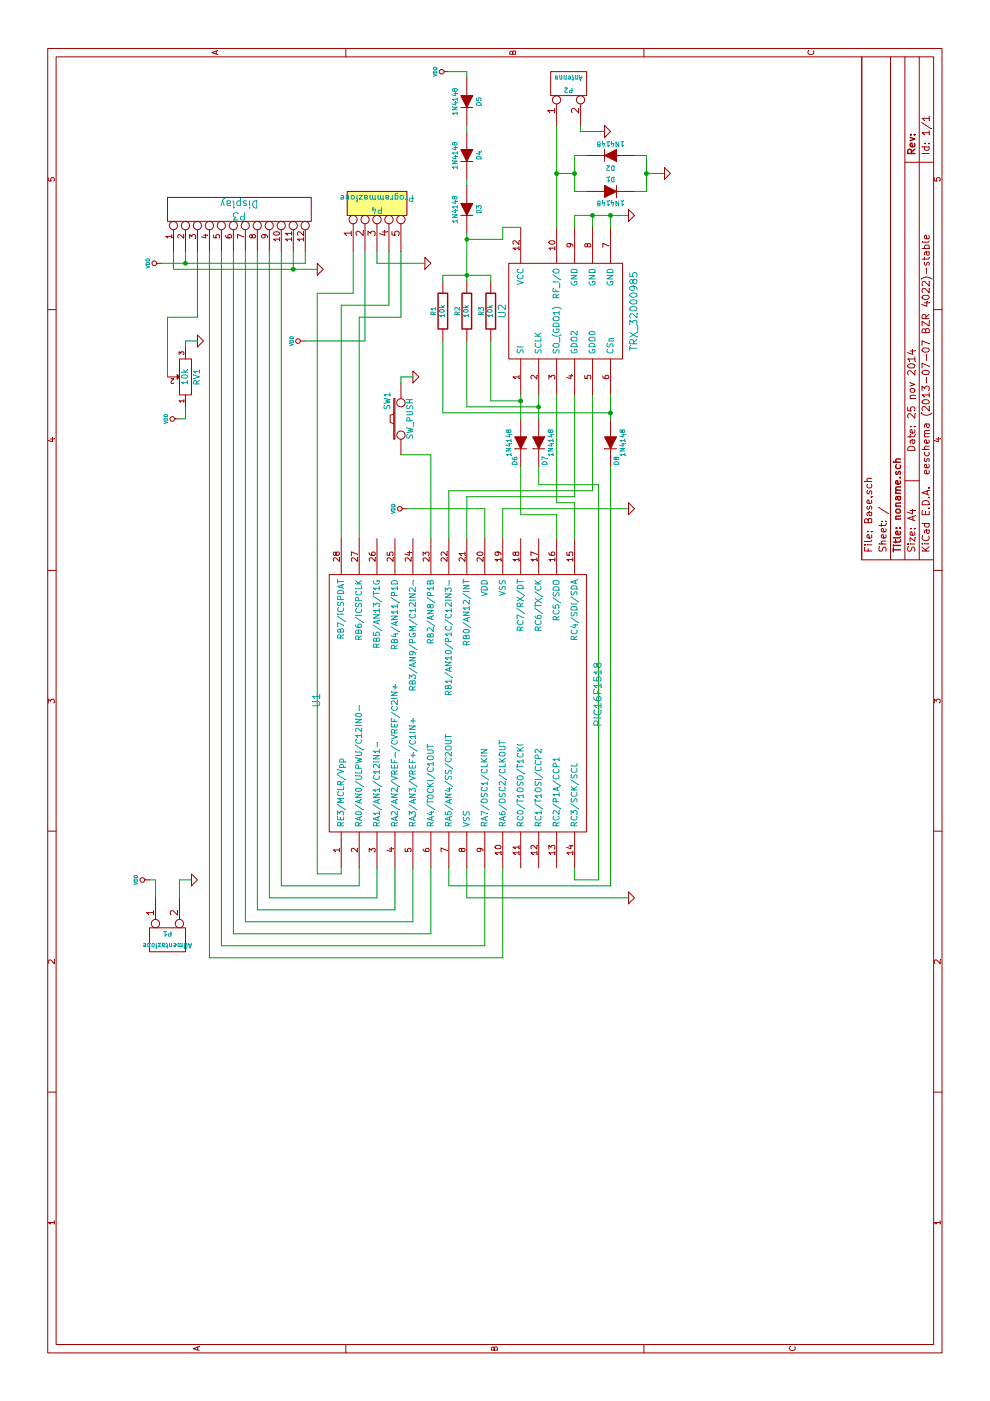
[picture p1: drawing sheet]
EESchema Schematic File Version 2
LIBS:power
LIBS:device
LIBS:transistors
LIBS:conn
LIBS:linear
LIBS:regul
LIBS:74xx
LIBS:cmos4000
LIBS:adc-dac
LIBS:memory
LIBS:xilinx
LIBS:special
LIBS:microcontrollers
LIBS:dsp
LIBS:microchip
LIBS:analog_switches
LIBS:motorola
LIBS:texas
LIBS:intel
LIBS:audio
LIBS:interface
LIBS:digital-audio
LIBS:philips
LIBS:display
LIBS:cypress
LIBS:siliconi
LIBS:opto
LIBS:atmel
LIBS:contrib
LIBS:valves
LIBS:Termometro wireless
LIBS:Base-cache
EELAYER 27 0
EELAYER END
$Descr A4 11693 8268
encoding utf-8
Sheet 1 1
Title "noname.sch"
Date "25 nov 2014"
Rev ""
Comp ""
Comment1 ""
Comment2 ""
Comment3 ""
Comment4 ""
$EndDescr
Connection ~ 9450 2450
Wire Wire Line
	9600 2450 9450 2450
Wire Wire Line
	9500 1550 9600 1550
Wire Wire Line
	8200 1550 8300 1550
Wire Wire Line
	7600 4950 8400 4950
Connection ~ 10250 4800
Wire Wire Line
	10600 4850 10650 4850
Wire Wire Line
	10400 4800 10400 4900
Wire Wire Line
	10100 4800 10400 4800
Wire Wire Line
	10100 4800 10100 4900
Wire Wire Line
	4350 1600 4350 1500
Wire Wire Line
	4350 1500 4200 1500
Connection ~ 9900 5100
Wire Wire Line
	9900 5100 9800 5100
Wire Wire Line
	9900 4800 9900 5250
Wire Wire Line
	9900 4800 9800 4800
Wire Wire Line
	7650 4500 7650 5000
Wire Wire Line
	7650 5000 4350 5000
Wire Wire Line
	4350 5000 4350 4800
Wire Wire Line
	4350 4800 4450 4800
Wire Wire Line
	4450 3750 4300 3750
Wire Wire Line
	4300 3750 4300 5100
Wire Wire Line
	7200 4200 7450 4200
Wire Wire Line
	7450 4200 7450 5250
Wire Wire Line
	9800 4950 9900 4950
Connection ~ 9900 4950
Wire Wire Line
	7200 4050 7450 4050
Wire Wire Line
	7550 4800 8400 4800
Wire Wire Line
	4200 1300 4350 1300
Wire Wire Line
	4350 1300 4350 1250
Wire Wire Line
	9800 4650 10650 4650
Wire Wire Line
	10100 5300 10100 5400
Wire Wire Line
	10100 5400 10400 5400
Wire Wire Line
	10400 5400 10400 5300
Wire Wire Line
	10250 5400 10250 5550
Connection ~ 10250 5400
Wire Wire Line
	9050 1650 9600 1650
Wire Wire Line
	9600 1450 9450 1450
Wire Wire Line
	9450 1450 9450 2650
Wire Wire Line
	7450 4050 7450 3400
Wire Wire Line
	9500 2550 9600 2550
Connection ~ 9500 1550
$Comp
L CONN_12 P3
U 1 1
P 9950 2000
F 0 "P3" V 9900 2000 60  0000 C CNN
F 1 "Display" V 10000 2000 60  0000 C CNN
F 2 "" H 9950 2000 60  0001 C CNN
F 3 "" H 9950 2000 60  0001 C CNN
	1    9950 2000
	1    0    0    -1  
$EndComp
$Comp
L POT RV1
U 1 1
P 8550 1550
F 0 "RV1" H 8550 1450 50  0000 C CNN
F 1 "10k" H 8550 1550 50  0000 C CNN
F 2 "" H 8550 1550 60  0001 C CNN
F 3 "" H 8550 1550 60  0001 C CNN
	1    8550 1550
	1    0    0    -1  
$EndComp
$Comp
L GND #PWR?
U 1 1
P 8850 1650
F 0 "#PWR?" H 8850 1650 30  0001 C CNN
F 1 "GND" H 8850 1580 30  0001 C CNN
F 2 "" H 8850 1650 60  0001 C CNN
F 3 "" H 8850 1650 60  0001 C CNN
	1    8850 1650
	1    0    0    -1  
$EndComp
$Comp
L VDD #PWR?
U 1 1
P 8200 1500
F 0 "#PWR?" H 8200 1600 30  0001 C CNN
F 1 "VDD" H 8200 1610 30  0000 C CNN
F 2 "" H 8200 1500 60  0001 C CNN
F 3 "" H 8200 1500 60  0001 C CNN
	1    8200 1500
	1    0    0    -1  
$EndComp
$Comp
L VDD #PWR?
U 1 1
P 9500 1350
F 0 "#PWR?" H 9500 1450 30  0001 C CNN
F 1 "VDD" H 9500 1460 30  0000 C CNN
F 2 "" H 9500 1350 60  0001 C CNN
F 3 "" H 9500 1350 60  0001 C CNN
	1    9500 1350
	1    0    0    -1  
$EndComp
$Comp
L GND #PWR?
U 1 1
P 9450 2650
F 0 "#PWR?" H 9450 2650 30  0001 C CNN
F 1 "GND" H 9450 2580 30  0001 C CNN
F 2 "" H 9450 2650 60  0001 C CNN
F 3 "" H 9450 2650 60  0001 C CNN
	1    9450 2650
	1    0    0    -1  
$EndComp
$Comp
L GND #PWR?
U 1 1
P 10250 5550
F 0 "#PWR?" H 10250 5550 30  0001 C CNN
F 1 "GND" H 10250 5480 30  0001 C CNN
F 2 "" H 10250 5550 60  0001 C CNN
F 3 "" H 10250 5550 60  0001 C CNN
	1    10250 5550
	1    0    0    -1  
$EndComp
$Comp
L DIODE D2
U 1 1
P 10400 5100
F 0 "D2" H 10400 5200 40  0000 C CNN
F 1 "1N4148" H 10400 5000 40  0000 C CNN
F 2 "" H 10400 5100 60  0001 C CNN
F 3 "" H 10400 5100 60  0001 C CNN
	1    10400 5100
	0    -1   -1   0   
$EndComp
$Comp
L DIODE D1
U 1 1
P 10100 5100
F 0 "D1" H 10100 5200 40  0000 C CNN
F 1 "1N4148" H 10100 5000 40  0000 C CNN
F 2 "" H 10100 5100 60  0001 C CNN
F 3 "" H 10100 5100 60  0001 C CNN
	1    10100 5100
	0    1    1    0   
$EndComp
$Comp
L CONN_2 P2
U 1 1
P 11000 4750
F 0 "P2" V 10950 4750 40  0000 C CNN
F 1 "Antenna" V 11050 4750 40  0000 C CNN
F 2 "" H 11000 4750 60  0001 C CNN
F 3 "" H 11000 4750 60  0001 C CNN
	1    11000 4750
	1    0    0    -1  
$EndComp
$Comp
L GND #PWR?
U 1 1
P 4350 1600
F 0 "#PWR?" H 4350 1600 30  0001 C CNN
F 1 "GND" H 4350 1530 30  0001 C CNN
F 2 "" H 4350 1600 60  0001 C CNN
F 3 "" H 4350 1600 60  0001 C CNN
	1    4350 1600
	1    0    0    -1  
$EndComp
$Comp
L VDD #PWR?
U 1 1
P 4350 1250
F 0 "#PWR?" H 4350 1350 30  0001 C CNN
F 1 "VDD" H 4350 1360 30  0000 C CNN
F 2 "" H 4350 1250 60  0001 C CNN
F 3 "" H 4350 1250 60  0001 C CNN
	1    4350 1250
	1    0    0    -1  
$EndComp
$Comp
L CONN_2 P1
U 1 1
P 3850 1400
F 0 "P1" V 3800 1400 40  0000 C CNN
F 1 "Alimentazione" V 3900 1400 40  0000 C CNN
F 2 "" H 3850 1400 60  0001 C CNN
F 3 "" H 3850 1400 60  0001 C CNN
	1    3850 1400
	-1   0    0    -1  
$EndComp
$Comp
L GND #PWR?
U 1 1
P 8550 3450
F 0 "#PWR?" H 8550 3450 30  0001 C CNN
F 1 "GND" H 8550 3380 30  0001 C CNN
F 2 "" H 8550 3450 60  0001 C CNN
F 3 "" H 8550 3450 60  0001 C CNN
	1    8550 3450
	1    0    0    -1  
$EndComp
$Comp
L SW_PUSH SW1
U 1 1
P 8200 3350
F 0 "SW1" H 8350 3460 50  0000 C CNN
F 1 "SW_PUSH" H 8200 3270 50  0000 C CNN
F 2 "" H 8200 3350 60  0001 C CNN
F 3 "" H 8200 3350 60  0001 C CNN
	1    8200 3350
	1    0    0    -1  
$EndComp
$Comp
L VDD #PWR?
U 1 1
P 7450 3400
F 0 "#PWR?" H 7450 3500 30  0001 C CNN
F 1 "VDD" H 7450 3510 30  0000 C CNN
F 2 "" H 7450 3400 60  0001 C CNN
F 3 "" H 7450 3400 60  0001 C CNN
	1    7450 3400
	1    0    0    -1  
$EndComp
$Comp
L GND #PWR?
U 1 1
P 9900 5250
F 0 "#PWR?" H 9900 5250 30  0001 C CNN
F 1 "GND" H 9900 5180 30  0001 C CNN
F 2 "" H 9900 5250 60  0001 C CNN
F 3 "" H 9900 5250 60  0001 C CNN
	1    9900 5250
	1    0    0    -1  
$EndComp
$Comp
L GND #PWR?
U 1 1
P 7450 5250
F 0 "#PWR?" H 7450 5250 30  0001 C CNN
F 1 "GND" H 7450 5180 30  0001 C CNN
F 2 "" H 7450 5250 60  0001 C CNN
F 3 "" H 7450 5250 60  0001 C CNN
	1    7450 5250
	1    0    0    -1  
$EndComp
$Comp
L GND #PWR?
U 1 1
P 10600 5050
F 0 "#PWR?" H 10600 5050 30  0001 C CNN
F 1 "GND" H 10600 4980 30  0001 C CNN
F 2 "" H 10600 5050 60  0001 C CNN
F 3 "" H 10600 5050 60  0001 C CNN
	1    10600 5050
	1    0    0    -1  
$EndComp
Wire Wire Line
	10600 4850 10600 5050
Wire Wire Line
	3700 1750 9600 1750
Wire Wire Line
	3700 4200 4450 4200
Wire Wire Line
	3800 4050 4450 4050
Wire Wire Line
	3800 1850 9600 1850
Wire Wire Line
	3900 1950 9600 1950
Wire Wire Line
	3900 3600 4450 3600
Wire Wire Line
	4000 3450 4450 3450
Wire Wire Line
	4000 2050 9600 2050
Wire Wire Line
	4100 2150 9600 2150
Wire Wire Line
	4100 3300 4450 3300
Wire Wire Line
	4200 3150 4450 3150
Wire Wire Line
	4200 2250 9600 2250
Wire Wire Line
	4300 2350 9600 2350
Wire Wire Line
	4300 3000 4450 3000
Wire Wire Line
	4300 2350 4300 3000
Wire Wire Line
	4200 2250 4200 3150
Wire Wire Line
	4100 3300 4100 2150
Wire Wire Line
	4000 2050 4000 3450
Wire Wire Line
	3900 1950 3900 3600
Wire Wire Line
	3800 1850 3800 4050
Wire Wire Line
	3700 4200 3700 1750
$Comp
L GND #PWR?
U 1 1
P 4200 5250
F 0 "#PWR?" H 4200 5250 30  0001 C CNN
F 1 "GND" H 4200 5180 30  0001 C CNN
F 2 "" H 4200 5250 60  0001 C CNN
F 3 "" H 4200 5250 60  0001 C CNN
	1    4200 5250
	1    0    0    -1  
$EndComp
Wire Wire Line
	4200 5250 4200 3900
Wire Wire Line
	4200 3900 4450 3900
Wire Wire Line
	9600 2950 9250 2950
Wire Wire Line
	4400 2850 4450 2850
Wire Wire Line
	9600 3250 9150 3250
Wire Wire Line
	9150 3250 9150 2850
Wire Wire Line
	9150 2850 7200 2850
Wire Wire Line
	7200 3000 9050 3000
Wire Wire Line
	9050 3000 9050 3350
Wire Wire Line
	9050 3350 9600 3350
$Comp
L CONN_5 P4
U 1 1
P 10000 3150
F 0 "P4" V 9950 3150 50  0000 C CNN
F 1 "Programmazione" V 10050 3150 50  0000 C CNN
F 2 "" H 10000 3150 60  0000 C CNN
F 3 "" H 10000 3150 60  0000 C CNN
	1    10000 3150
	1    0    0    -1  
$EndComp
$Comp
L VDD #PWR?
U 1 1
P 8850 2550
F 0 "#PWR?" H 8850 2650 30  0001 C CNN
F 1 "VDD" H 8850 2660 30  0000 C CNN
F 2 "" H 8850 2550 60  0001 C CNN
F 3 "" H 8850 2550 60  0001 C CNN
	1    8850 2550
	1    0    0    -1  
$EndComp
Wire Wire Line
	8850 3050 9600 3050
Wire Wire Line
	8850 3050 8850 2550
Wire Wire Line
	9250 2950 9250 2650
Wire Wire Line
	9250 2650 4400 2650
Wire Wire Line
	4400 2650 4400 2850
$Comp
L GND #PWR?
U 1 1
P 9500 3550
F 0 "#PWR?" H 9500 3550 30  0001 C CNN
F 1 "GND" H 9500 3480 30  0001 C CNN
F 2 "" H 9500 3550 60  0001 C CNN
F 3 "" H 9500 3550 60  0001 C CNN
	1    9500 3550
	1    0    0    -1  
$EndComp
Wire Wire Line
	9500 3550 9500 3150
Wire Wire Line
	9500 3150 9600 3150
$Comp
L PIC16F1518 U1
U 1 1
P 5900 5050
F 0 "U1" H 5850 7450 60  0000 C CNN
F 1 "PIC16F1518" H 5900 5100 60  0000 C CNN
F 2 "~" H 5850 7450 60  0000 C CNN
F 3 "~" H 5850 7450 60  0000 C CNN
	1    5900 5050
	1    0    0    -1  
$EndComp
$Comp
L TRX_32000985 U2
U 1 1
P 9100 5300
F 0 "U2" H 9100 6400 60  0000 C CNN
F 1 "TRX_32000985" H 9100 5300 60  0000 C CNN
F 2 "~" H 9100 5300 60  0000 C CNN
F 3 "~" H 9100 5300 60  0000 C CNN
	1    9100 5300
	1    0    0    -1  
$EndComp
Wire Wire Line
	8400 4650 7500 4650
Wire Wire Line
	7500 4650 7500 4800
Wire Wire Line
	7500 4800 7200 4800
Wire Wire Line
	7400 4350 7400 4650
Wire Wire Line
	7400 4650 7200 4650
$Comp
L VDD #PWR?
U 1 1
P 11100 3750
F 0 "#PWR?" H 11100 3850 30  0001 C CNN
F 1 "VDD" H 11100 3860 30  0000 C CNN
F 2 "" H 11100 3750 60  0001 C CNN
F 3 "" H 11100 3750 60  0001 C CNN
	1    11100 3750
	1    0    0    -1  
$EndComp
Wire Wire Line
	11100 3750 11100 3900
Wire Wire Line
	11100 3900 11050 3900
$Comp
L R R2
U 1 1
P 9100 3900
F 0 "R2" V 9180 3900 40  0000 C CNN
F 1 "10k" V 9107 3901 40  0000 C CNN
F 2 "~" V 9030 3900 30  0000 C CNN
F 3 "~" H 9100 3900 30  0000 C CNN
	1    9100 3900
	0    -1   -1   0   
$EndComp
$Comp
L R R1
U 1 1
P 9100 3700
F 0 "R1" V 9180 3700 40  0000 C CNN
F 1 "10k" V 9107 3701 40  0000 C CNN
F 2 "~" V 9030 3700 30  0000 C CNN
F 3 "~" H 9100 3700 30  0000 C CNN
	1    9100 3700
	0    -1   -1   0   
$EndComp
$Comp
L R R3
U 1 1
P 9100 4100
F 0 "R3" V 9180 4100 40  0000 C CNN
F 1 "10k" V 9107 4101 40  0000 C CNN
F 2 "~" V 9030 4100 30  0000 C CNN
F 3 "~" H 9100 4100 30  0000 C CNN
	1    9100 4100
	0    -1   -1   0   
$EndComp
Wire Wire Line
	7900 3600 7200 3600
Wire Wire Line
	7900 3600 7900 3350
Wire Wire Line
	8500 3350 8550 3350
Wire Wire Line
	8550 3350 8550 3450
Wire Wire Line
	9350 3700 9400 3700
Wire Wire Line
	9400 3700 9400 4100
Wire Wire Line
	9400 4100 9350 4100
Connection ~ 9400 3900
$Comp
L DIODE D5
U 1 1
P 10850 3900
F 0 "D5" H 10850 4000 40  0000 C CNN
F 1 "1N4148" H 10850 3800 40  0000 C CNN
F 2 "~" H 10850 3900 60  0000 C CNN
F 3 "~" H 10850 3900 60  0000 C CNN
	1    10850 3900
	-1   0    0    1   
$EndComp
$Comp
L DIODE D4
U 1 1
P 10400 3900
F 0 "D4" H 10400 4000 40  0000 C CNN
F 1 "1N4148" H 10400 3800 40  0000 C CNN
F 2 "~" H 10400 3900 60  0000 C CNN
F 3 "~" H 10400 3900 60  0000 C CNN
	1    10400 3900
	-1   0    0    1   
$EndComp
Wire Wire Line
	10250 4800 10250 4650
Connection ~ 10250 4650
Wire Wire Line
	8850 4100 8350 4100
Wire Wire Line
	8350 4100 8350 4350
Connection ~ 8350 4350
Wire Wire Line
	8850 3900 8300 3900
Wire Wire Line
	8300 3900 8300 4500
Connection ~ 8300 4500
Wire Wire Line
	8850 3700 8250 3700
Wire Wire Line
	8250 3700 8250 5100
Connection ~ 8250 5100
$Comp
L DIODE D3
U 1 1
P 9950 3900
F 0 "D3" H 9950 4000 40  0000 C CNN
F 1 "1N4148" H 9950 3800 40  0000 C CNN
F 2 "~" H 9950 3900 60  0000 C CNN
F 3 "~" H 9950 3900 60  0000 C CNN
	1    9950 3900
	-1   0    0    1   
$EndComp
Wire Wire Line
	9350 3900 9750 3900
Wire Wire Line
	9700 3900 9700 4200
Wire Wire Line
	9700 4200 9800 4200
Wire Wire Line
	9800 4200 9800 4350
Connection ~ 9700 3900
Wire Wire Line
	10150 3900 10200 3900
Wire Wire Line
	10600 3900 10650 3900
Wire Wire Line
	7200 3900 7550 3900
Wire Wire Line
	7550 3900 7550 4800
Wire Wire Line
	7200 3750 7600 3750
Wire Wire Line
	7600 3750 7600 4950
$Comp
L DIODE D6
U 1 1
P 8000 4350
F 0 "D6" H 8150 4300 40  0000 C CNN
F 1 "1N4148" H 8000 4250 40  0000 C CNN
F 2 "~" H 8000 4350 60  0000 C CNN
F 3 "~" H 8000 4350 60  0000 C CNN
	1    8000 4350
	-1   0    0    1   
$EndComp
Wire Wire Line
	8400 4350 8200 4350
Wire Wire Line
	7800 4350 7400 4350
$Comp
L DIODE D7
U 1 1
P 8000 4500
F 0 "D7" H 8150 4550 40  0000 C CNN
F 1 "1N4148" H 8000 4600 40  0000 C CNN
F 2 "~" H 8000 4500 60  0000 C CNN
F 3 "~" H 8000 4500 60  0000 C CNN
	1    8000 4500
	-1   0    0    1   
$EndComp
Wire Wire Line
	7650 4500 7800 4500
Wire Wire Line
	8200 4500 8400 4500
$Comp
L DIODE D8
U 1 1
P 8000 5100
F 0 "D8" H 8150 5150 40  0000 C CNN
F 1 "1N4148" H 8000 5200 40  0000 C CNN
F 2 "~" H 8000 5100 60  0000 C CNN
F 3 "~" H 8000 5100 60  0000 C CNN
	1    8000 5100
	-1   0    0    1   
$EndComp
Wire Wire Line
	8200 5100 8400 5100
Wire Wire Line
	4300 5100 7800 5100
Wire Wire Line
	8800 1550 8850 1550
Wire Wire Line
	8850 1550 8850 1650
Wire Wire Line
	8200 1550 8200 1500
Wire Wire Line
	8550 1400 9050 1400
Wire Wire Line
	9050 1400 9050 1650
Wire Wire Line
	9500 1350 9500 2550
$EndSCHEMATC
